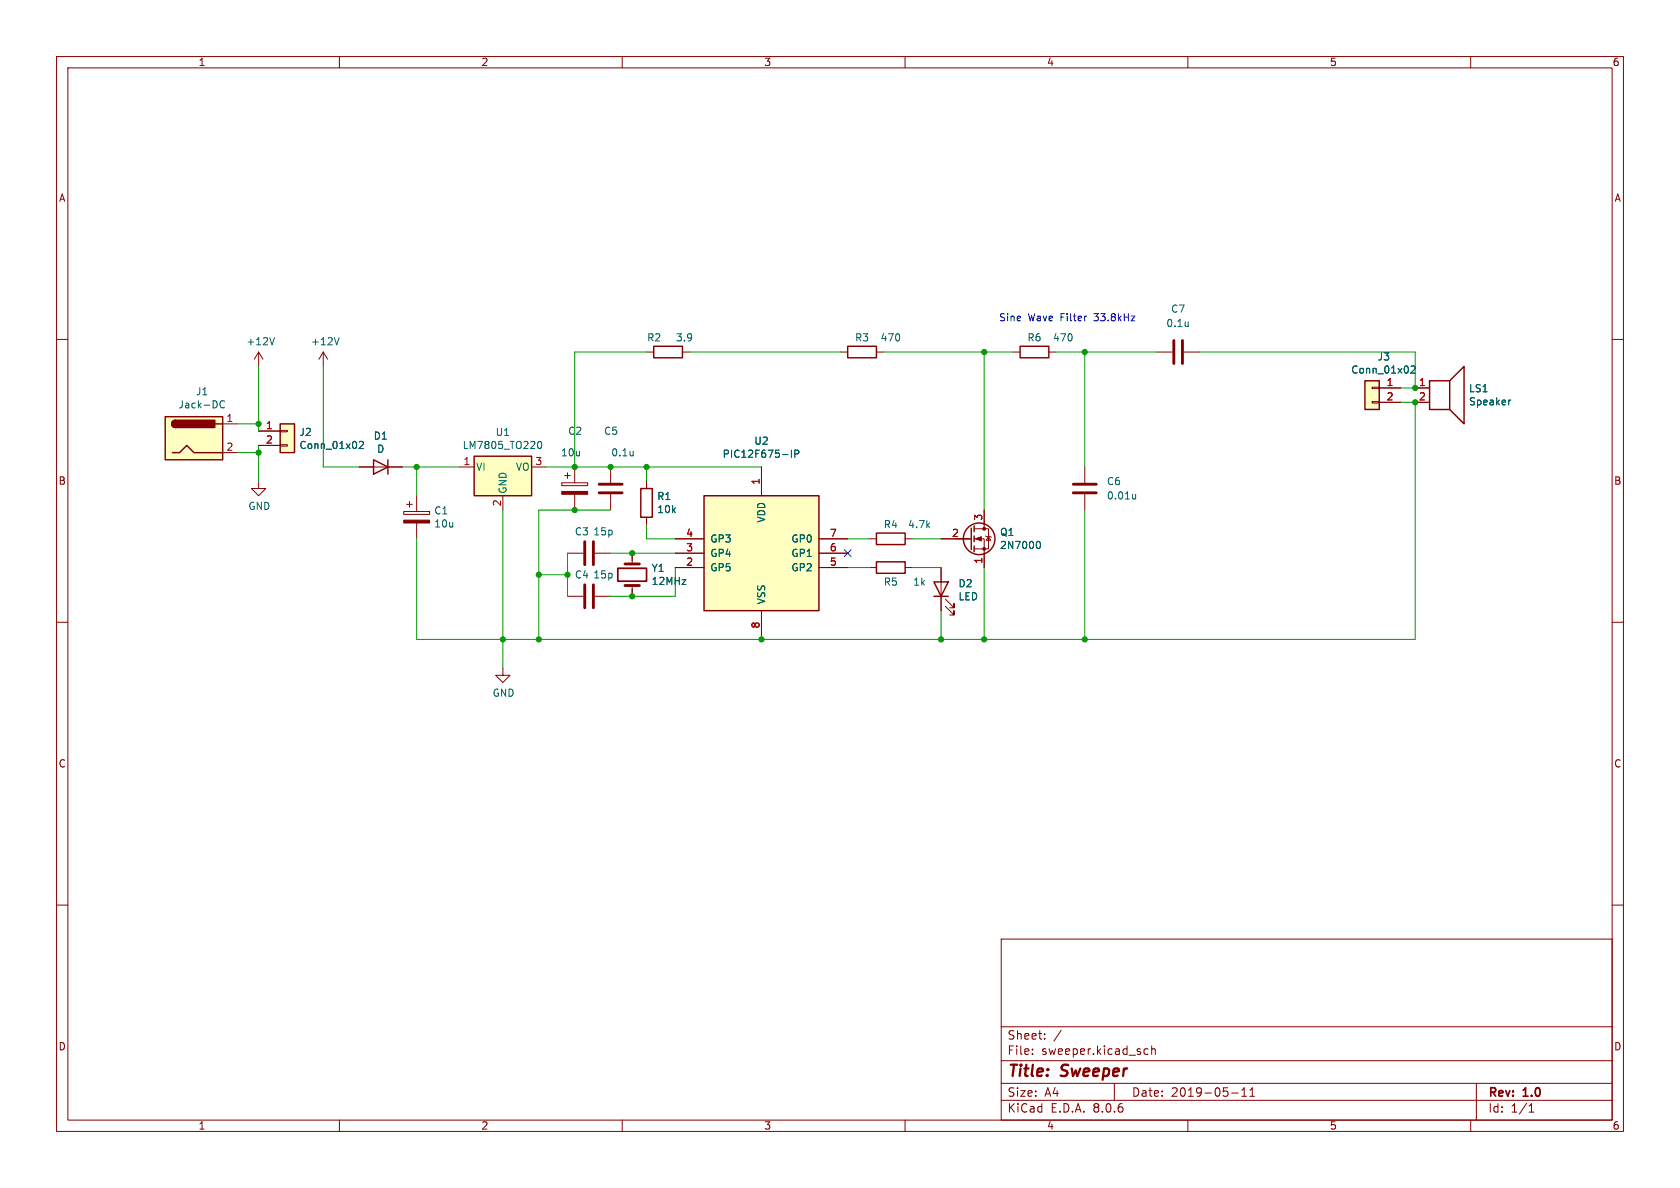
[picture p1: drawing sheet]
<svg xmlns="http://www.w3.org/2000/svg" width="297mm" height="210mm" viewBox="0 0 297 210" stroke-linecap="round" stroke-linejoin="round" font-family="sans-serif">
<g fill="none" stroke="#840000" stroke-width=".18">
<path d="M10 10h277v190h-277zM12 12h273v186h-273zM60 10v2M110 10v2M160 10v2M210 10v2M260 10v2M10 60h2M285 60h2M45.7 62.2l-.7 1.3M45.7 62.2v2.6M45.7 62.2l.8 1.3"/>
<path d="M10 110h2M285 110h2M10 160h2M285 160h2M177 166h108v32h-108zM60 198v2M110 198v2M160 198v2M177 194.5h108M177 191.5h108M177 187.5h108M177 181.5h108"/>
<path d="M182.5 186.3v.1M182.5 185.5v.1M184.7 183.6v.1M184.7 182.8v.1M187.6 182.1l-1.3 2M197 191.5v3M202.4 186.3h.6M202.4 185.5h.6M203.6 185.5l.2-.1 .4 .1v.9M203.6 184.9v1.5M210 198v2M217.7 193.2h1.2"/>
<path d="M219.5 193.8h.9M219.5 192.7l.5-.4v1.5M221 193.8h.8M221 192.7l.4-.4v1.5M260 198v2M261 191.5v6.5M270.3 196.6h.9M270.3 195.5l.4-.4v1.5"/>
</g>
<path d="M48.5 59.7l-.4 1.3" fill="none" stroke="#006464" stroke-width=".18"/>
<path d="M29.2 73.7h10.2v7.6h-10.2z" fill="#ffffc2"/>
<path d="M29.2 73.7h10.2v7.6h-10.2zM31 74.3a.64 .64 0 0 0-.6 .6 .64 .64 0 0 0 .6 .7M38.1 74.9h1.3M252.7 67.3h3.6v5.1h-3.6zM256.3 67.3l2.5-2.5v10.1l-2.5-2.5M30.5 80h1.2l1.3-1.3 1.3 1.3h5.1M165.1 102.9h2.5l-1.2 2.5zM165.1 105.4h2.5" fill="none" stroke="#840000" stroke-width=".25"/>
<g fill="#840000" stroke="#840000" stroke-width=".25">
<path d="M30.5 74.5l.5-.2v1.3a.63 .63 0 0 1-.6-.4 .63 .63 0 0 1 .1-.7z"/>
<path d="M31 74.3h7v1.3h-7z"/>
</g>
<path d="M39.4 74.9h2.5M204.5 62.2h2.8M209.3 62.2h2.8M250.2 68.6h2.5M250.2 71.1h2.5M39.4 80h2.5M166.4 100.3v7.7M167.1 107.2l1.6 1.5v-.7v.7h-.8M167.1 105.9l1.6 1.5v-.7v.7h-.8" fill="none" stroke="#840000" stroke-width=".18"/>
<path d="M210.1 56.9v.8M210.1 57.6l-.1 .1M39.7 71a.6 .6 0 0 0-.9 .4 .6 .6 0 0 0 .6 .7l.3-.1M267.1 70.7l-.3 .1" fill="none" stroke="#006464" stroke-width=".18"/>
<path d="M207.5 60.2v4.1M209 60.2v4.1" fill="none" stroke="#840000" stroke-width=".51"/>
<path d="M241.3 67.3h2.5v5.1h-2.5z" fill="#ffffc2"/>
<g fill="none" stroke="#840000" stroke-width=".18">
<path d="M57.1 62.2l-.7 1.3M57.1 62.2v2.6M57.1 62.2l.8 1.3M148.6 62.2h1.3M154.9 62.2h1.3M179.1 62.2h1.2M185.4 62.2h1.3M242.6 71h1.2v.2h-1.2zM242.6 68.5h1.2v.2h-1.2zM243.8 68.6h3.8M243.8 71.1h3.8M45.7 85.1v1.3h1.3l-1.3 1.2-1.3-1.2h1.3"/>
<path d="M63.5 82.6h7.6M71.4 90.4h4.5v.5h-4.5zM71.9 89.2h1M72.4 88.6v1.1M73.7 87.6v2.8M73.7 92.5v2.8M100.3 97.8h2.8M105.2 97.8h2.7M107.9 82.6v2.7M107.9 87.4v2.8M111.8 97.8v1.9M88.9 118.1v1.3h1.3l-1.3 1.3-1.3-1.3h1.3"/>
<path d="M100.3 105.4h2.8M105.2 105.4h2.7M111.8 103.5v1.9M153.7 100.3h1.2M160 100.3h1.3"/>
</g>
<path d="M149.9 61.2h5v2h-5zM180.3 61.2h5.1v2h-5.1zM241.3 67.3h2.5v5.1h-2.5zM66 81.3l2.6 1.3-2.6 1.2zM68.6 81.3v2.5M154.9 99.3h5.1v2h-5.1z" fill="none" stroke="#840000" stroke-width=".25"/>
<path d="M60 59.7l-.5 1.3M111.9 79.7v.9M249.5 64.8l.4-.1 .3 .4-.8 .9h.8M111.9 80.5h.1" fill="none" stroke="#006464" stroke-width=".18"/>
<path d="M103.4 95.8v4M104.9 95.8v4M105.9 87.1h4.1M105.9 85.6h4.1M110.5 99.7h2.5M103.4 103.4v4M104.9 103.4v4M110.5 103.5h2.5" fill="none" stroke="#840000" stroke-width=".51"/>
<path d="M71.4 91.9h4.5v.6h-4.5z" fill="#840000" stroke="#840000" stroke-width=".18"/>
<path d="M109.2 100.5h5.1v2.2h-5.1z" fill="none" stroke="#840000" stroke-width=".3"/>
<path d="M49.5 74.9h2.6v5.1h-2.6z" fill="#ffffc2"/>
<path d="M45.7 76.2h3.8M45.7 78.7h3.8M49.5 78.6h1.3v.3h-1.3zM49.5 76.1h1.3v.2h-1.3zM114.3 62.2h1.3M120.6 62.2h1.3M114.3 85.1v1.3M114.3 91.4v1.3" fill="none" stroke="#840000" stroke-width=".18"/>
<path d="M49.5 74.9h2.6v5.1h-2.6zM115.6 61.2h5v2h-5zM113.3 86.4h2v5h-2z" fill="none" stroke="#840000" stroke-width=".25"/>
<path d="M63.5 78.1l.5-.1 .3 .4-.8 .9h.8" fill="none" stroke="#006464" stroke-width=".18"/>
<path d="M124.5 87.6h20.3v20.4h-20.3z" fill="#ffffc2"/>
<path d="M124.5 87.6h20.3v20.4h-20.3z" fill="none" stroke="#840000" stroke-width=".25"/>
<g fill="none" stroke="#840000" stroke-width=".18">
<path d="M99.3 85.3h4.6v.6h-4.6zM99.8 84.1h1M100.3 83.6v1M101.6 82.6v2.7M101.6 87.4v2.8M119.4 97.8h5.1M119.4 95.3h5.1M134.6 82.6v5M144.8 97.8h5.1M144.8 95.3h5.1M119.4 100.3h5.1M134.6 108v5"/>
<path d="M144.8 100.3h5.1"/>
</g>
<path d="M139.9 79.6v1.2M140.5 80.2h.6l.1-.2v-.3l-.7-.1v1.2" fill="none" stroke="#006464" stroke-width=".18"/>
<path d="M99.3 86.9h4.6v.5h-4.6z" fill="#840000" stroke="#840000" stroke-width=".18"/>
<path d="M83.8 80.6h10.2v7h-10.2z" fill="#ffffc2"/>
<g fill="none" stroke="#840000" stroke-width=".25">
<path d="M83.8 80.6h10.2v7h-10.2zM154.9 94.2h5.1v2.1h-5.1zM171.7 93.3v3.9M172.2 93v1M172.2 94.7v1.1M172.2 96.5v1"/>
<circle cx="173.1" cy="95.2" r="2.79"/>
</g>
<g fill="none" stroke="#840000" stroke-width=".18">
<path d="M45.7 76.2h3.8M45.7 78.7h3.8M243.8 68.6h3.8M243.8 71.1h3.8M250.2 68.6h2.5M250.2 71.1h2.5M63.5 82.6h2.5M68.6 82.6h2.5M81.3 82.6h2.5M88.9 87.6v2.6M94 82.6h2.5M111.8 97.8v1.3"/>
<path d="M114.3 85.1v1.3M114.3 91.4v1.3M119.4 95.3h5.1M119.4 97.8h5.1M134.6 82.6v5M144.8 95.3h5.1M144.8 97.8h5.1M153.7 95.3h1.2M160 95.3h1.3M166.4 95.3h5.3M172.2 95.3h1.8v5M172.2 93.5h2.6v3.5h-2.6"/>
<path d="M174 90.2v3.3M174.2 94.7l.2 .2h.7l.2 .1M174.8 94.9l.3 .6h-.7zM191.8 82.6v2.7M191.8 87.4v2.8M111.8 104.1v1.3M119.4 100.3h5.1M134.6 108v5M144.8 100.3h5.1M166.4 100.3v2.6M166.4 105.4v2.6"/>
</g>
<path d="M63.5 78.1l.5-.1 .3 .4-.8 .9h.8M95.2 78.1l.1-.1a.68 .68 0 0 1 .5 .7 .68 .68 0 0 1-.5 .6l-.1-.1-.2-.4zM139.9 79.6v1.2M249.5 64.8l.4-.1 .3 .4-.8 .9h.8M267.1 70.7l-.3 .1M140.5 80.2h.6l.1-.2v-.3l-.7-.1v1.2M183.4 95.8l.1-.1a.68 .68 0 0 1 .4 .6 .68 .68 0 0 1-.4 .7l-.1-.1M200.8 87.4v.8M200.8 88.1l-.4 .1" fill="none" stroke="#006464" stroke-width=".18"/>
<g fill="#840000" stroke="#840000" stroke-width=".18">
<path d="M172.5 95.3l1-.4v.7z"/>
<circle cx="174" cy="97" r=".25"/>
<circle cx="174" cy="93.5" r=".25"/>
</g>
<path d="M189.7 85.6h4.1M189.7 87.1h4.1" fill="none" stroke="#840000" stroke-width=".51"/>
<g fill="none" stroke="#009600" stroke-width=".18">
<path d="M41.9 74.9h3.8M45.7 64.8v11.4M45.7 78.7v6.4M57.1 64.8v17.8h6.4M114.3 62.2h-12.7v20.4M121.9 62.2h26.7M156.2 62.2h22.9M174 62.2v28M186.7 62.2h17.8M191.8 62.2v20.4M212.1 62.2h38.1v6.4h-2.6M247.6 71.1h2.6v41.9h-176.5v-17.7"/>
<path d="M41.9 80h3.8M71.1 82.6h10.2M73.7 82.6v5M88.9 90.2v27.9M96.5 82.6h38.1M100.3 97.8v7.6M107.9 90.2h-12.7v22.8M107.9 97.8h11.5M114.3 82.6v2.5M114.3 92.7v2.6h5.1M149.9 95.3h3.8M161.3 95.3h5.1"/>
<path d="M191.8 90.2v22.8M95.2 101.6h5.1M119.4 100.3v5.1h-11.5M149.9 100.3h3.8M161.3 100.3h5.1M166.4 108v5M174 100.3v12.7"/>
</g>
<path d="M149.3 97.2l1.2 1.2M150.5 97.2l-1.2 1.2" fill="none" stroke="#000084" stroke-width=".18"/>
<g fill="#009600" stroke="#009600" stroke-width=".18">
<circle cx="88.9" cy="113" r=".46"/>
<circle cx="114.3" cy="82.6" r=".46"/>
<circle cx="107.9" cy="82.6" r=".46"/>
<circle cx="101.6" cy="82.6" r=".46"/>
<circle cx="45.7" cy="74.9" r=".46"/>
<circle cx="45.7" cy="80" r=".46"/>
<circle cx="73.7" cy="82.6" r=".46"/>
<circle cx="250.2" cy="68.6" r=".46"/>
<circle cx="134.6" cy="113" r=".46"/>
<circle cx="166.4" cy="113" r=".46"/>
<circle cx="191.8" cy="62.2" r=".46"/>
<circle cx="174" cy="62.2" r=".46"/>
<circle cx="191.8" cy="113" r=".46"/>
<circle cx="174" cy="113" r=".46"/>
<circle cx="250.2" cy="71.1" r=".46"/>
<circle cx="95.2" cy="101.6" r=".46"/>
<circle cx="100.3" cy="101.6" r=".46"/>
<circle cx="95.2" cy="113" r=".46"/>
<circle cx="111.8" cy="105.4" r=".46"/>
<circle cx="111.8" cy="97.8" r=".46"/>
<circle cx="101.6" cy="90.2" r=".46"/>
</g>
<g font-size="2.8" fill="#840000">
<text x="178" y="190.9">Title:</text>
<text x="187.7" y="190.9">Sweeper</text>
</g>
<g font-size="2.1" fill="#840000">
<text x="178" y="184">Sheet:</text>
<text x="178" y="186.7">File:</text>
<text x="184.1" y="186.7">sweeper.kicad_sch</text>
<text x="178" y="196.9">KiCad</text>
<text x="178" y="194.1">Size:</text>
<text x="184.7" y="194.1">A4</text>
<text x="185.7" y="196.9">E.D.A.</text>
<text x="193.3" y="196.9">8.0.6</text>
<text x="200" y="194.1">Date:</text>
<text x="207" y="194.1">2019-05-11</text>
<text x="263" y="194.3">Rev:</text>
<text x="263" y="196.9">Id:</text>
<text x="267.1" y="196.9">1/1</text>
<text x="269.4" y="194.3">1.0</text>
</g>
<g font-size="1.8" fill="#840000">
<text x="35" y="11.9">1</text>
<text x="85" y="11.9">2</text>
<text x="135" y="11.9">3</text>
<text x="185" y="11.9">4</text>
<text x="235" y="11.9">5</text>
<text x="285" y="11.9">6</text>
<text x="10.3" y="35.9">A</text>
<text x="285.3" y="35.9">A</text>
<text x="10.3" y="85.9">B</text>
<text x="285.3" y="85.9">B</text>
<text x="10.3" y="135.9">C</text>
<text x="285.3" y="135.9">C</text>
<text x="10.3" y="185.9">D</text>
<text x="285.3" y="185.9">D</text>
<text x="35" y="199.9">1</text>
<text x="85" y="199.9">2</text>
<text x="135" y="199.9">3</text>
<text x="185" y="199.9">4</text>
<text x="235" y="199.9">5</text>
<text x="285" y="199.9">6</text>
</g>
<g font-size="1.8" fill="#0000c2">
<text x="176.5" y="57">Sine</text>
<text x="181.7" y="57">Wave</text>
<text x="187.6" y="57">Filter</text>
<text x="193.7" y="57">33.8kHz</text>
</g>
<g font-size="1.8" fill="#006464">
<text x="206.1" y="58">0.1u</text>
<text x="206.9" y="55.5">C7</text>
<text x="43.5" y="61.2">+12V</text>
<text x="54.9" y="61.2">+12V</text>
<text x="114.3" y="60.6">R2</text>
<text x="119.4" y="60.6">3.9</text>
<text x="151.1" y="60.6">R3</text>
<text x="155.6" y="60.6">470</text>
<text x="181.5" y="60.6">R6</text>
<text x="186" y="60.6">470</text>
<text x="243.5" y="63.9">J3</text>
<text x="34.5" y="70.1">J1</text>
<text x="238.8" y="66.2">Conn_01x02</text>
<text x="259.6" y="69.5">LS1</text>
<text x="259.6" y="71.9">Speaker</text>
<text x="31.5" y="72.4">Jack-DC</text>
<text x="52.8" y="77.3">J2</text>
<text x="66" y="77.9">D1</text>
<text x="87.5" y="77.3">U1</text>
<text x="100.3" y="77.1">C2</text>
<text x="106.7" y="77.1">C5</text>
<text x="52.8" y="79.6">Conn_01x02</text>
<text x="66.6" y="80.2">D</text>
<text x="81.7" y="79.6">LM7805_TO220</text>
<text x="84.1" y="83.4">VI</text>
<text x="91.1" y="83.4">VO</text>
<text x="99.1" y="80.9">10u</text>
<text x="108" y="80.9">0.1u</text>
<text x="127.7" y="81.1">PIC12F675-IP</text>
<text x="133.2" y="78.8">U2</text>
<text x="89.8" y="87.4" transform="rotate(-90 89.8 87.4)">GND</text>
<text x="116.1" y="88.6">R1</text>
<text x="195.6" y="86">C6</text>
<text x="195.6" y="88.5">0.01u</text>
<text x="43.8" y="90.3">GND</text>
<text x="76.7" y="91.1">C1</text>
<text x="76.7" y="93.4">10u</text>
<text x="101.5" y="94.8">C3</text>
<text x="104.8" y="94.8">15p</text>
<text x="116.1" y="90.9">10k</text>
<text x="135.5" y="92.5" transform="rotate(-90 135.5 92.5)">VDD</text>
<text x="156.1" y="93.6">R4</text>
<text x="160.4" y="93.6">4.7k</text>
<text x="176.7" y="94.9">Q1</text>
<text x="115.1" y="101.3">Y1</text>
<text x="125.5" y="101.2">GP5</text>
<text x="125.5" y="98.7">GP4</text>
<text x="125.5" y="96.1">GP3</text>
<text x="139.8" y="101.2">GP2</text>
<text x="139.8" y="98.7">GP1</text>
<text x="139.8" y="96.1">GP0</text>
<text x="176.7" y="97.3">2N7000</text>
<text x="101.5" y="102.5">C4</text>
<text x="104.8" y="102.5">15p</text>
<text x="115.1" y="103.6">12MHz</text>
<text x="135.5" y="106.9" transform="rotate(-90 135.5 106.9)">VSS</text>
<text x="156.1" y="103.7">R5</text>
<text x="161.3" y="103.7">1k</text>
<text x="169.4" y="104">D2</text>
<text x="169.4" y="106.3">LED</text>
<text x="87" y="123.4">GND</text>
</g>
<g font-size="1.8" fill="#a90000">
<text x="245" y="68.3">1</text>
<text x="245" y="70.9">2</text>
<text x="250.8" y="68.3">1</text>
<text x="250.8" y="70.9">2</text>
<text x="39.9" y="74.7">1</text>
<text x="46.9" y="75.9">1</text>
<text x="39.9" y="79.8">2</text>
<text x="46.9" y="78.5">2</text>
<text x="81.8" y="82.3">1</text>
<text x="94.5" y="82.3">3</text>
<text x="88.6" y="89.6" transform="rotate(-90 88.6 89.6)">2</text>
<text x="134.4" y="85.8" transform="rotate(-90 134.4 85.8)">1</text>
<text x="121.2" y="95">4</text>
<text x="146.6" y="95">7</text>
<text x="168.2" y="95">2</text>
<text x="173.7" y="92.1" transform="rotate(-90 173.7 92.1)">3</text>
<text x="121.2" y="100.1">2</text>
<text x="121.2" y="97.5">3</text>
<text x="146.6" y="100.1">5</text>
<text x="146.6" y="97.5">6</text>
<text x="173.7" y="99.8" transform="rotate(-90 173.7 99.8)">1</text>
<text x="134.4" y="111.2" transform="rotate(-90 134.4 111.2)">8</text>
</g>
</svg>
